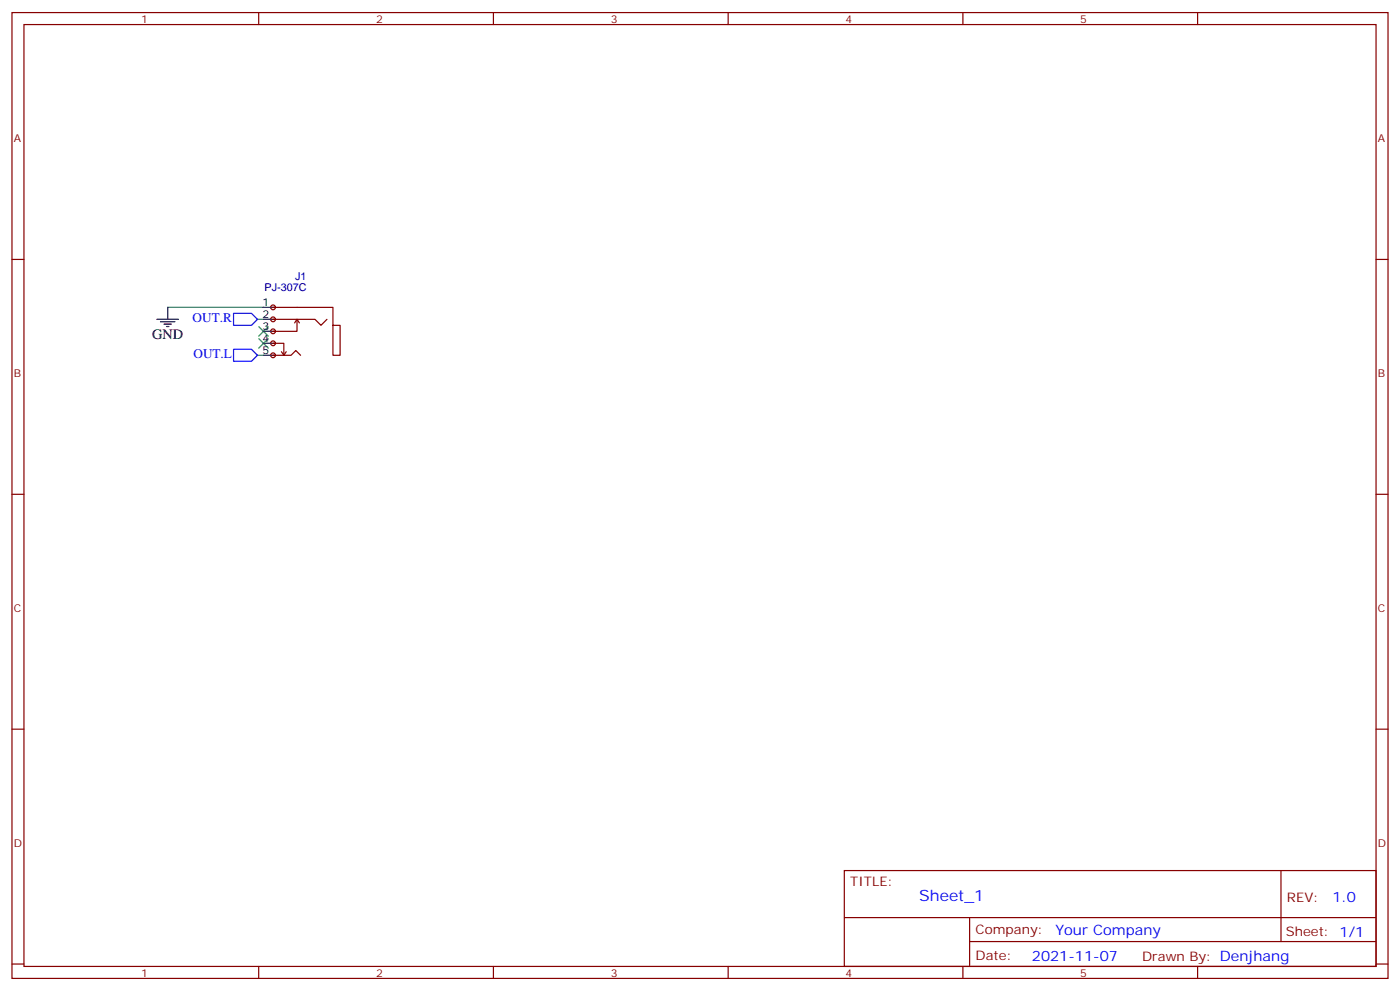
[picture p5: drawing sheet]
<svg xmlns="http://www.w3.org/2000/svg" width="412mm" height="292mm" viewBox="0 0 412 292" stroke-linecap="round" stroke-linejoin="round" font-family="sans-serif">
<g fill="none" stroke="#870000" stroke-width=".35">
<path d="M3.5 3.7h405.4v284.3h-405.4zM7.1 7.2h398.2v277.3h-398.2zM76.2 3.7v3.5M145.3 3.7v3.5M214.5 3.7v3.5M283.6 3.7v3.5M352.8 3.7v3.5M3.5 76.4h3.6M405.3 76.4h3.6M3.5 145.5h3.6M405.3 145.5h3.6M3.5 214.7h3.6"/>
<path d="M405.3 214.7h3.6M248.7 256.3h156.6v28.2h-156.6zM377.3 256.3v20.9M248.7 270.1h156.5M285.6 277.2h119.6M285.6 270.1v14.2M3.5 283.8h3.6M76.2 284.5v3.5M145.3 284.5v3.5M214.5 284.5v3.5M283.6 284.5v3.5M352.8 284.5v3.5"/>
<path d="M405.3 283.8h3.6"/>
</g>
<path d="M76.2 99.7l2.8 2.8M76.2 96.1l2.8 2.9M79 99.7l-2.8 2.8M79 96.1l-2.8 2.9" fill="none" stroke="#3c3" stroke-width=".35"/>
<path d="M49.4 90.5h28.2M75.8 94h1.8M75.8 104.6h1.8" fill="none" stroke="#008700" stroke-width=".35"/>
<path d="M46.2 94h6.4M47.3 94.7h4.2M48.3 95.4h2.1M49 96.1h.7M49.4 90.5v3.5" fill="none" stroke="#000" stroke-width=".35"/>
<path d="M68.8 92.3h5.3l1.7 1.7-1.7 1.8h-5.3zM68.8 102.8h5.3l1.7 1.8-1.7 1.8h-5.3z" fill="none" stroke="#00f" stroke-width=".35"/>
<g fill="#f0f0f0" stroke="#870000" stroke-width=".35">
<circle cx="80.4" cy="104.6" r=".71"/>
<circle cx="80.4" cy="101.1" r=".71"/>
<circle cx="80.4" cy="97.5" r=".71"/>
<circle cx="80.4" cy="94" r=".71"/>
<circle cx="80.4" cy="90.5" r=".71"/>
</g>
<path d="M77.6 90.5h3.5M77.6 94h3.5M77.6 97.5h3.5M77.6 101.1h3.5M77.6 104.6h3.5" fill="none" stroke="#000" stroke-width=".35"/>
<path d="M80.4 94h12.4l1.7 1.8 1.8-1.8M80.4 90.5h17.7v5.3h2.1v8.8h-2.1v-8.8M87.5 94v3.5h-7.1M87.5 94l.7 1.1M87.5 94l-.7 1.1M80.4 104.6h5.3l1.4-1.4 1.4 1.4M80.4 101.1h3.2v3.5M82.9 103.5l.7 1.1M84.3 103.5l-.7 1.1" fill="none" stroke="#870000" stroke-width=".35"/>
<text font-size="4.6" fill="#00f" x="270.8" y="265.3">Sheet_1</text>
<text font-size="4.2" x="44.8" y="99.7">GND</text>
<g font-size="4.2" fill="#00f">
<text x="392.5" y="265.6">1.0</text>
<text x="310.9" y="275.1">Your Company</text>
<text x="304" y="282.9">2021-11-07</text>
</g>
<g font-size="3.9" fill="#00f">
<text x="56.8" y="94.8">OUT.R</text>
<text x="57" y="105.5">OUT.L</text>
</g>
<g font-size="3.9" fill="#800">
<text x="250.5" y="260.9">TITLE:</text>
<text x="379.1" y="265.6">REV:</text>
<text x="287.4" y="275.1">Company:</text>
<text x="378.7" y="275.7">Sheet: 1/1</text>
<text x="287.4" y="282.8">Date:</text>
<text x="336.4" y="282.8">Drawn By: Denjhang</text>
</g>
<g font-size="3.2" fill="#800">
<text x="41.6" y="6.7">1</text>
<text x="110.8" y="6.7">2</text>
<text x="179.9" y="6.7">3</text>
<text x="249.1" y="6.7">4</text>
<text x="318.2" y="6.7">5</text>
<text x="4.1" y="41.8">A</text>
<text x="405.9" y="41.8">A</text>
<text x="4.1" y="110.9">B</text>
<text x="405.9" y="110.9">B</text>
<text x="4.1" y="180.1">C</text>
<text x="405.9" y="180.1">C</text>
<text x="4.1" y="249.2">D</text>
<text x="405.9" y="249.2">D</text>
<text x="41.6" y="287.5">1</text>
<text x="110.8" y="287.5">2</text>
<text x="179.9" y="287.5">3</text>
<text x="249.1" y="287.5">4</text>
<text x="318.2" y="287.5">5</text>
</g>
<g font-size="3.2" fill="#000080">
<text x="86.9" y="82.6">J1</text>
<text x="77.9" y="85.7">PJ-307C</text>
</g>
<g font-size="3.2">
<text x="77.4" y="90.1">1</text>
<text x="77.4" y="93.7">2</text>
<text x="77.4" y="97.2">3</text>
<text x="77.4" y="100.7">4</text>
<text x="77.4" y="104.2">5</text>
</g>
</svg>
